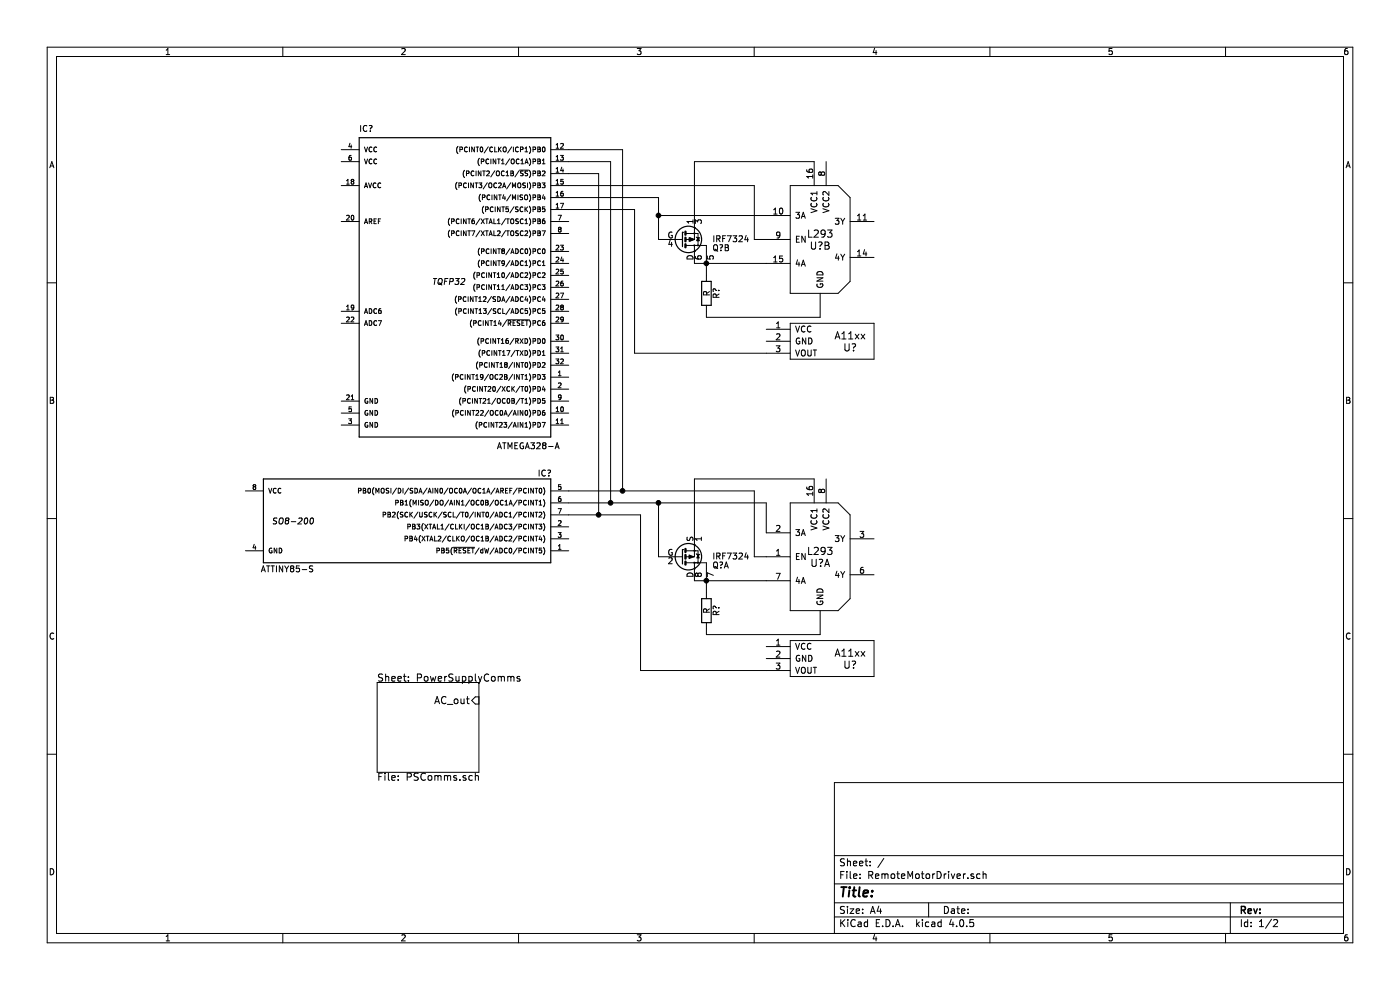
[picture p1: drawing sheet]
EESchema Schematic File Version 2
LIBS:RemoteMotorDriver-rescue
LIBS:power
LIBS:device
LIBS:transistors
LIBS:conn
LIBS:linear
LIBS:regul
LIBS:74xx
LIBS:cmos4000
LIBS:adc-dac
LIBS:memory
LIBS:xilinx
LIBS:microcontrollers
LIBS:dsp
LIBS:microchip
LIBS:analog_switches
LIBS:motorola
LIBS:texas
LIBS:intel
LIBS:audio
LIBS:interface
LIBS:digital-audio
LIBS:philips
LIBS:display
LIBS:cypress
LIBS:siliconi
LIBS:opto
LIBS:atmel
LIBS:contrib
LIBS:valves
LIBS:l293
LIBS:a11xx
LIBS:vreg
LIBS:RemoteMotorDriver-cache
EELAYER 25 0
EELAYER END
$Descr A4 11693 8268
encoding utf-8
Sheet 1 2
Title ""
Date ""
Rev ""
Comp ""
Comment1 ""
Comment2 ""
Comment3 ""
Comment4 ""
$EndDescr
$Comp
L L293 U?
U 1 1
P 6850 4650
F 0 "U?" H 6850 4600 60  0000 C CNN
F 1 "L293" H 6850 4700 60  0000 C CNN
F 2 "" H 6850 4650 60  0001 C CNN
F 3 "" H 6850 4650 60  0001 C CNN
	1    6850 4650
	1    0    0    -1  
$EndComp
$Comp
L ATMEGA328-A IC?
U 1 1
P 3750 2350
F 0 "IC?" H 3000 3600 50  0000 L BNN
F 1 "ATMEGA328-A" H 4150 950 50  0000 L BNN
F 2 "TQFP32" H 3750 2350 50  0000 C CIN
F 3 "" H 3750 2350 50  0000 C CNN
	1    3750 2350
	1    0    0    -1  
$EndComp
$Comp
L ATTINY85-S-RESCUE-RemoteMotorDriver IC?
U 1 1
P 3400 4350
F 0 "IC?" H 2250 4750 50  0000 C CNN
F 1 "ATTINY85-S" H 4400 3950 50  0000 C CNN
F 2 "SO8-200" H 4350 4350 50  0000 C CIN
F 3 "" H 3400 4350 50  0000 C CNN
	1    3400 4350
	-1   0    0    -1  
$EndComp
$Sheet
S 3150 5700 850  750 
U 5855AC54
F0 "PowerSupplyComms" 60
F1 "PSComms.sch" 60
F2 "AC_out" I R 4000 5850 60 
$EndSheet
$Comp
L IRF7324 Q?
U 1 1
P 5700 4650
F 0 "Q?" H 5950 4725 50  0000 L CNN
F 1 "IRF7324" H 5950 4650 50  0000 L CNN
F 2 "Housings_SOIC:SOIC-8_3.9x4.9mm_Pitch1.27mm" H 5950 4575 50  0001 L CNN
F 3 "" H 5700 4650 50  0000 L CNN
	1    5700 4650
	1    0    0    1   
$EndComp
$Comp
L IRF7324 Q?
U 2 1
P 5700 2000
F 0 "Q?" H 5950 2075 50  0000 L CNN
F 1 "IRF7324" H 5950 2000 50  0000 L CNN
F 2 "Housings_SOIC:SOIC-8_3.9x4.9mm_Pitch1.27mm" H 5950 1925 50  0001 L CNN
F 3 "" H 5700 2000 50  0000 L CNN
	2    5700 2000
	1    0    0    1   
$EndComp
$Comp
L R R?
U 1 1
P 5900 5100
F 0 "R?" V 5980 5100 50  0000 C CNN
F 1 "R" V 5900 5100 50  0000 C CNN
F 2 "" V 5830 5100 50  0000 C CNN
F 3 "" H 5900 5100 50  0000 C CNN
	1    5900 5100
	1    0    0    -1  
$EndComp
$Comp
L A11xx U?
U 1 1
P 7100 5500
F 0 "U?" H 7100 5450 60  0000 C CNN
F 1 "A11xx" H 7100 5550 60  0000 C CNN
F 2 "" H 7100 5500 60  0001 C CNN
F 3 "" H 7100 5500 60  0001 C CNN
	1    7100 5500
	1    0    0    -1  
$EndComp
$Comp
L L293 U?
U 2 1
P 6850 2000
F 0 "U?" H 6850 1950 60  0000 C CNN
F 1 "L293" H 6850 2050 60  0000 C CNN
F 2 "" H 6850 2000 60  0001 C CNN
F 3 "" H 6850 2000 60  0001 C CNN
	2    6850 2000
	1    0    0    -1  
$EndComp
$Comp
L R R?
U 1 1
P 5900 2450
F 0 "R?" V 5980 2450 50  0000 C CNN
F 1 "R" V 5900 2450 50  0000 C CNN
F 2 "" V 5830 2450 50  0000 C CNN
F 3 "" H 5900 2450 50  0000 C CNN
	1    5900 2450
	1    0    0    -1  
$EndComp
Wire Wire Line
	5500 4200 5500 4650
Wire Wire Line
	4750 4200 6400 4200
Wire Wire Line
	6400 4200 6400 4450
Connection ~ 5500 4200
Wire Wire Line
	4750 4100 6300 4100
Wire Wire Line
	6300 4100 6300 4650
Wire Wire Line
	6300 4650 6400 4650
Wire Wire Line
	6850 5300 5900 5300
Wire Wire Line
	5900 5300 5900 5250
Wire Wire Line
	5800 4450 5800 4000
Wire Wire Line
	5800 4000 6800 4000
Wire Wire Line
	4750 1250 5200 1250
Wire Wire Line
	5200 1250 5200 4100
Connection ~ 5200 4100
Wire Wire Line
	4750 1350 5100 1350
Wire Wire Line
	5100 1350 5100 4200
Connection ~ 5100 4200
Wire Wire Line
	5800 4850 6400 4850
Wire Wire Line
	5900 4850 5900 4950
Connection ~ 5900 4850
Wire Wire Line
	6400 5600 5350 5600
Wire Wire Line
	5350 5600 5350 4300
Wire Wire Line
	5350 4300 4750 4300
Wire Wire Line
	4750 1450 5000 1450
Wire Wire Line
	5000 1450 5000 4300
Connection ~ 5000 4300
Wire Wire Line
	4750 1550 6300 1550
Wire Wire Line
	6300 1550 6300 2000
Wire Wire Line
	6300 2000 6400 2000
Wire Wire Line
	6800 1350 5800 1350
Wire Wire Line
	5800 1350 5800 1800
Wire Wire Line
	6400 1800 5500 1800
Wire Wire Line
	5500 1650 5500 2000
Wire Wire Line
	5500 1650 4750 1650
Connection ~ 5500 1800
Wire Wire Line
	5800 2200 6400 2200
Wire Wire Line
	5900 2200 5900 2300
Connection ~ 5900 2200
Wire Wire Line
	5900 2600 5900 2650
Wire Wire Line
	5900 2650 6850 2650
$Comp
L A11xx U?
U 1 1
P 7100 2850
F 0 "U?" H 7100 2800 60  0000 C CNN
F 1 "A11xx" H 7100 2900 60  0000 C CNN
F 2 "" H 7100 2850 60  0001 C CNN
F 3 "" H 7100 2850 60  0001 C CNN
	1    7100 2850
	1    0    0    -1  
$EndComp
Wire Wire Line
	6400 2950 5300 2950
Wire Wire Line
	5300 2950 5300 1750
Wire Wire Line
	5300 1750 4750 1750
$EndSCHEMATC
